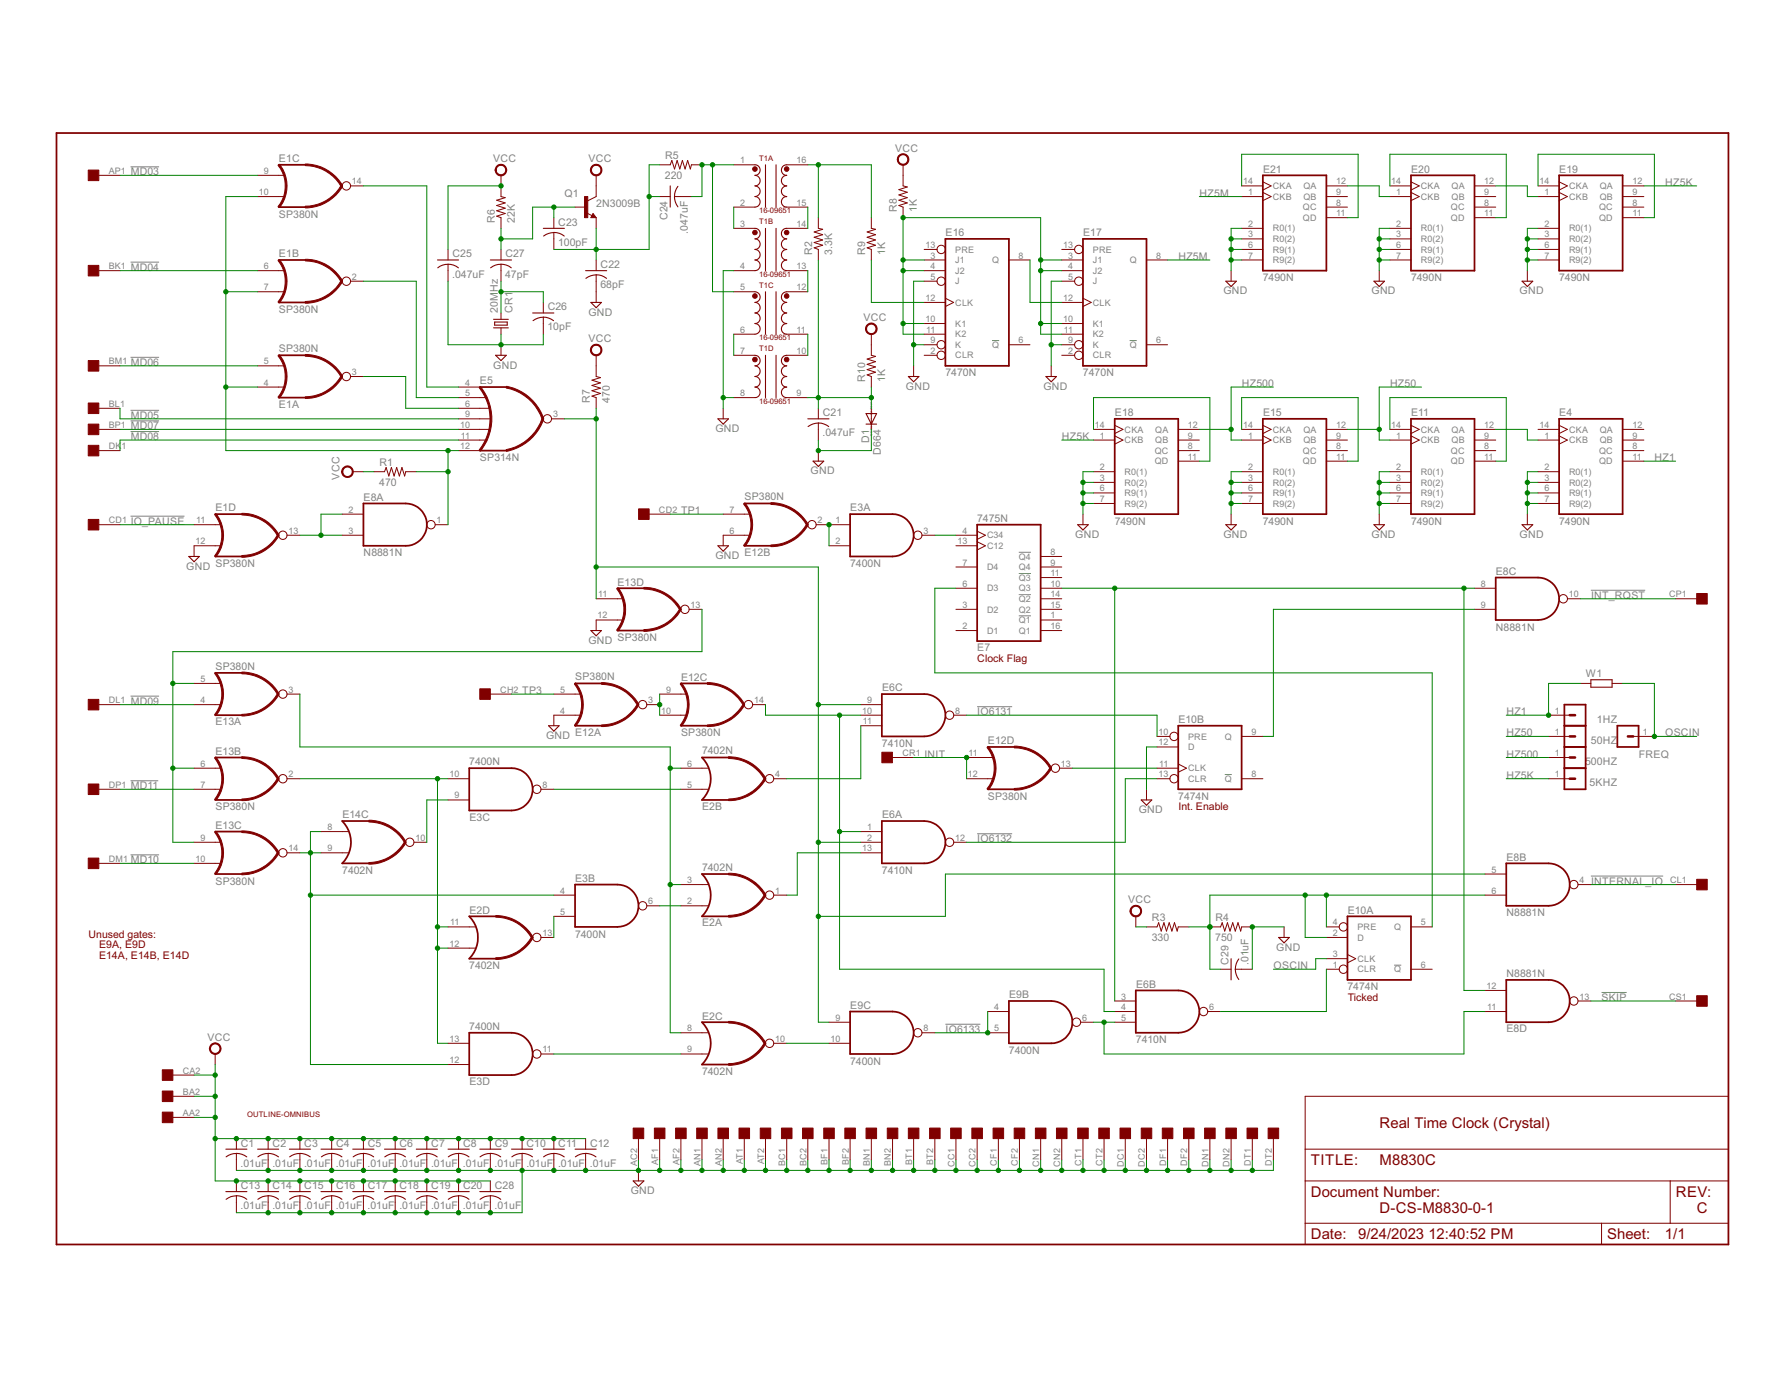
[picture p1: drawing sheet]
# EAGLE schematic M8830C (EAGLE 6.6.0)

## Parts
1HZ  MA01-1  [MA01-1]
5KHZ  MA01-1  [MA01-1]
50HZ  MA01-1  [MA01-1]
500HZ  MA01-1  [MA01-1]
C1  .01uF  C-US050-025X075  [C050-025X075]
C2  .01uF  C-US050-025X075  [C050-025X075]
C3  .01uF  C-US050-025X075  [C050-025X075]
C4  .01uF  C-US050-025X075  [C050-025X075]
C5  .01uF  C-US050-025X075  [C050-025X075]
C6  .01uF  C-US050-025X075  [C050-025X075]
C7  .01uF  C-US050-025X075  [C050-025X075]
C8  .01uF  C-US050-025X075  [C050-025X075]
C9  .01uF  C-US050-025X075  [C050-025X075]
C10  .01uF  C-US050-025X075  [C050-025X075]
C11  .01uF  C-US050-025X075  [C050-025X075]
C12  .01uF  C-US050-025X075  [C050-025X075]
C13  .01uF  C-US050-025X075  [C050-025X075]
C14  .01uF  C-US050-025X075  [C050-025X075]
C15  .01uF  C-US050-025X075  [C050-025X075]
C16  .01uF  C-US050-025X075  [C050-025X075]
C17  .01uF  C-US050-025X075  [C050-025X075]
C18  .01uF  C-US050-025X075  [C050-025X075]
C19  .01uF  C-US050-025X075  [C050-025X075]
C20  .01uF  C-US050-025X075  [C050-025X075]
C21  .047uF  C-US050-025X075  [C050-025X075]
C22  68pF  C-US050-025X075  [C050-025X075]
C23  100pF  C-US050-025X075  [C050-025X075]
C24  .047uF  C-US050-025X075  [C050-025X075]
C25  .047uF  C-US050-025X075  [C050-025X075]
C26  10pF  C-US050-025X075  [C050-025X075]
C27  47pF  C-US050-025X075  [C050-025X075]
C28  .01uF  C-US050-025X075  [C050-025X075]
C29  .01uF  C-US050-025X075  [C050-025X075]
CR1  20MHz  CRYSTALHC49TL-H  [HC49TL-H]
D1  D664  DIODE-DO35-10  [DO35-10]
E1  SP380N  [DIL14]
E2  7402N  [DIL14]
E3  7400N  [DIL14]
E4  7490N  [DIL14]
E5  SP314N  [DIL14]
E6  7410N  [DIL14]
E7  7475N  [DIL16]
E8  N8881N  [DIL14]
E9  7400N  [DIL14]
E10  7474N  74S74N  [DIL14]
E11  7490N  [DIL14]
E12  SP380N  [DIL14]
E13  SP380N  [DIL14]
E14  7402N  [DIL14]
E15  7490N  [DIL14]
E16  7470N  [DIL14]
E17  7470N  [DIL14]
E18  7490N  [DIL14]
E19  7490N  [DIL14]
E20  7490N  [DIL14]
E21  7490N  [DIL14]
EDGE  QUAD  [EDGE-CON8]
FREQ  MA01-1  [MA01-1]
Q1  2N3009B  -NPN-TO5  [TO5]
R1  470  R-US_0207/10  [0207/10]
R2  3.3K  R-US_0207/10  [0207/10]
R3  330  R-US_0207/10  [0207/10]
R4  750  R-US_0207/10  [0207/10]
R5  220  R-US_0207/10  [0207/10]
R6  22K  R-US_0207/10  [0207/10]
R7  470  R-US_0207/10  [0207/10]
R8  1K  R-US_0207/10  [0207/10]
R9  1K  R-US_0207/10  [0207/10]
R10  1K  R-US_0207/10  [0207/10]
T1  16-09651  [DIL16]
U$1  OUTLINE-OMNIBUS  [OMNIBUS]
W1  R-EU_0207/10  [0207/10]

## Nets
!BIOPAUSE: E1.4(A:I0) E1.7(B:I1) E1.10(C:I1) E5.12(I6) E8.1(A:O) R1.2
!DO_CLSK: E6.6(B:O) E10.1(A:CLR)
!INIT: E10.11(B:CLK) E12.13(D:O)
!INT_RQST: E8.10(C:O) EDGE.CP1
!INTERNAL_IO: E8.4(B:O) EDGE.CL1
!IO6131: E6.8(C:O) E10.10(B:PRE)
!IO6132: E6.12(A:O) E10.13(B:CLR)
!IO6133: E9.4(B:I0) E9.5(B:I1) E9.8(C:O)
!IO_PAUSE: E1.11(D:I0) EDGE.CD1
!MAYBE_CLEI: E2.5(B:I0) E3.8(C:O)
!MAYBE_CLSK: E2.9(C:I1) E3.11(D:O)
!MAYBECLDI: E2.2(A:I0) E3.6(B:O)
!MD03: E1.9(C:I0) EDGE.AP1
!MD04: E1.6(B:I0) EDGE.BK1
!MD05: E5.9(I3) EDGE.BL1
!MD06: E1.5(A:I1) EDGE.BM1
!MD07: E5.10(I4) EDGE.BP1
!MD08: E5.11(I5) EDGE.DK1
!MD09: E13.4(A:I0) EDGE.DL1
!MD10: E13.10(C:I1) EDGE.DM1
!MD11: E13.7(B:I1) EDGE.DP1
!MYIOT: E13.5(A:I1) E13.6(B:I0) E13.9(C:I0) E13.13(D:O)
!MYMD10: E3.9(C:I0) E14.10(C:O)
!MYMD11: E2.13(D:O) E3.5(B:I1)
!SKIP: E8.13(D:O) EDGE.CS1
!TP1: E3.1(A:I0) E3.2(A:I1) E12.2(B:O)
!TP3: E12.3(A:O) E12.9(C:I0) E12.10(C:I1)
+3V3: C29.1 E8.6(B:I1) E10.2(A:D) E10.4(A:PRE) R3.2 R4.1
BTP1: E3.3(A:O) E7.4(C34)
BTP3: E6.1(A:I0) E6.4(B:I1) E6.10(C:I1) E12.14(C:O)
CK_FLAG: E6.3(B:I0) E7.10(Q3) E8.8(C:I0) E8.12(D:I1)
CLDI: E2.1(A:O) E6.13(A:I2)
CLIE: E2.4(B:O) E6.11(C:I2)
CLSK: E2.10(C:O) E9.10(C:I1)
GND: C1.2 C2.2 C3.2 C4.2 C5.2 C6.2 C7.2 C8.2 C9.2 C10.2 C11.2 C12.2 C13.2 C14.2 C15.2 C16.2 C17.2 C18.2 C19.2 C20.2 C21.2 C22.2 C25.2 C26.2 C28.2 C29.2 CR1.1 D1.C E1.12(D:I1) E4.2(R0(1)) E4.3(R0(2)) E4.6(R9(1)) E4.7(R9(2)) E10.12(B:D) E11.2(R0(1)) E11.3(R0(2)) E11.6(R9(1)) E11.7(R9(2)) E12.4(A:I0) E12.6(B:I0) E13.12(D:I1) E15.2(R0(1)) E15.3(R0(2)) E15.6(R9(1)) E15.7(R9(2)) E16.5(J) E16.9(K) E17.5(J) E17.9(K) E18.2(R0(1)) E18.3(R0(2)) E18.6(R9(1)) E18.7(R9(2)) E19.2(R0(1)) E19.3(R0(2)) E19.6(R9(1)) E19.7(R9(2)) E20.2(R0(1)) E20.3(R0(2)) E20.6(R9(1)) E20.7(R9(2)) E21.2(R0(1)) E21.3(R0(2)) E21.6(R9(1)) E21.7(R9(2)) EDGE.AC2 EDGE.AF1 EDGE.AF2 EDGE.AN1 EDGE.AN2 EDGE.AT1 EDGE.AT2 EDGE.BC1 EDGE.BC2 EDGE.BF1 EDGE.BF2 EDGE.BN1 EDGE.BN2 EDGE.BT1 EDGE.BT2 EDGE.CC1 EDGE.CC2 EDGE.CF1 EDGE.CF2 EDGE.CN1 EDGE.CN2 EDGE.CT1 EDGE.CT2 EDGE.DC1 EDGE.DC2 EDGE.DF1 EDGE.DF2 EDGE.DN1 EDGE.DN2 EDGE.DT1 EDGE.DT2 R4.2 T1.4 T1.8
HZ1: 1HZ.1 E4.11(QD) W1.1
HZ5: E4.1(CKB) E11.12(QA)
HZ5K: 5KHZ.1 E18.1(CKB) E19.12(QA)
HZ5M: E17.8(Q) E21.1(CKB)
HZ10M: E16.8(Q) E17.12(CLK)
HZ50: 50HZ.1 E11.1(CKB) E15.12(QA)
HZ50K: E19.1(CKB) E20.12(QA)
HZ500: 500HZ.1 E15.1(CKB) E18.12(QA)
HZ500K: E20.1(CKB) E21.12(QA)
INIT: E12.11(D:I0) E12.12(D:I1) EDGE.CR1
IO6133: E6.5(B:I2) E8.11(D:I0) E9.6(B:O)
IO_PAUSE: E1.13(D:O) E8.2(A:I0) E8.3(A:I1)
IOPMD03: E1.14(C:O) E5.4(I0)
IOPMD04: E1.2(B:O) E5.5(I1)
IOPMD06: E1.3(A:O) E5.6(I2)
IRQ_ENABLE: E8.9(C:I1) E10.9(B:Q)
MYIOT: E5.3(O) E6.2(A:I1) E6.9(C:I0) E8.5(B:I0) E9.9(C:I0) E13.11(D:I0) R7.1
MYMD09: E2.3(A:I1) E2.6(B:I1) E2.8(C:I0) E13.3(A:O)
MYMD10: E3.4(B:I0) E3.12(D:I0) E13.14(C:O) E14.8(C:I0) E14.9(C:I1)
MYMD11: E2.11(D:I0) E2.12(D:I1) E3.10(C:I1) E3.13(D:I1) E13.2(B:O)
N$4: T1.2 T1.3
N$5: T1.14 T1.15
N$7: E11.11(QD) E11.14(CKA)
N$8: E15.11(QD) E15.14(CKA)
N$9: E18.11(QD) E18.14(CKA)
N$10: E19.11(QD) E19.14(CKA)
N$11: E20.11(QD) E20.14(CKA)
N$12: E21.11(QD) E21.14(CKA)
N$13: E16.3(J1) E16.4(J2) E16.10(K1) E16.11(K2) E17.3(J1) E17.4(J2) E17.10(K1) E17.11(K2) R8.1
N$14: T1.12 T1.13
N$15: R2.2 R9.2 T1.16
N$16: T1.6 T1.7
N$17: T1.10 T1.11
N$18: C21.1 D1.A R2.1 R10.1 T1.9
N$19: E16.12(CLK) R9.1
N$20: C23.1 C27.1 Q1.2(B) R6.1
N$21: C26.1 C27.2 CR1.2
N$22: C22.1 C23.2 C24.1 Q1.1(E) R5.1
N$23: C24.2 R5.2 T1.1 T1.5
OSCIN: E10.3(A:CLK) FREQ.1 W1.2
TICKED: E7.6(D3) E10.5(A:Q)
TP1: E12.7(B:I1) EDGE.CD2
TP3: E12.5(A:I1) EDGE.CH2
VCC: C1.1 C2.1 C3.1 C4.1 C5.1 C6.1 C7.1 C8.1 C9.1 C10.1 C11.1 C12.1 C13.1 C14.1 C15.1 C16.1 C17.1 C18.1 C19.1 C20.1 C25.1 C28.1 EDGE.AA2 EDGE.BA2 EDGE.CA2 Q1.3(C) R1.1 R3.1 R6.2 R7.2 R8.2 R10.2
Unconnected: E4.8(QC) E4.9(QB) E4.12(QA) E4.14(CKA) E7.1(!Q1) E7.2(D1) E7.3(D2) E7.7(D4) E7.8(!Q4) E7.9(Q4) E7.11(!Q3) E7.13(C12) E7.14(!Q2) E7.15(Q2) E7.16(Q1) E9.1(A:I0) E9.2(A:I1) E9.3(A:O) E9.11(D:O) E9.12(D:I0) E9.13(D:I1) E10.6(A:!Q) E10.8(B:!Q) E11.8(QC) E11.9(QB) E14.1(A:O) E14.2(A:I0) E14.3(A:I1) E14.4(B:O) E14.5(B:I0) E14.6(B:I1) E14.11(D:I0) E14.12(D:I1) E14.13(D:O) E15.8(QC) E15.9(QB) E16.2(CLR) E16.6(!Q) E16.13(PRE) E17.2(CLR) E17.6(!Q) E17.13(PRE) E18.8(QC) E18.9(QB) E19.8(QC) E19.9(QB) E20.8(QC) E20.9(QB) E21.8(QC) E21.9(QB) EDGE.AA1 EDGE.AB1 EDGE.AB2 EDGE.AC1 EDGE.AD1 EDGE.AD2 EDGE.AE1 EDGE.AE2 EDGE.AH1 EDGE.AH2 EDGE.AJ1 EDGE.AJ2 EDGE.AK1 EDGE.AK2 EDGE.AL1 EDGE.AL2 EDGE.AM1 EDGE.AM2 EDGE.AP2 EDGE.AR1 EDGE.AR2 EDGE.AS1 EDGE.AS2 EDGE.AU1 EDGE.AU2 EDGE.AV1 EDGE.AV2 EDGE.BA1 EDGE.BB1 EDGE.BB2 EDGE.BD1 EDGE.BD2 EDGE.BE1 EDGE.BE2 EDGE.BH1 EDGE.BH2 EDGE.BJ1 EDGE.BJ2 EDGE.BK2 EDGE.BL2 EDGE.BM2 EDGE.BP2 EDGE.BR1 EDGE.BR2 EDGE.BS1 EDGE.BS2 EDGE.BU1 EDGE.BU2 EDGE.BV1 EDGE.BV2 EDGE.CA1 EDGE.CB1 EDGE.CB2 EDGE.CE1 EDGE.CE2 EDGE.CH1 EDGE.CJ1 EDGE.CJ2 EDGE.CK1 EDGE.CK2 EDGE.CL2 EDGE.CM1 EDGE.CM2 EDGE.CP2 EDGE.CR2 EDGE.CS2 EDGE.CU1 EDGE.CU2 EDGE.CV1 EDGE.CV2 EDGE.DA1 EDGE.DA2 EDGE.DB1 EDGE.DB2 EDGE.DD1 EDGE.DD2 EDGE.DE1 EDGE.DE2 EDGE.DH1 EDGE.DH2 EDGE.DJ1 EDGE.DJ2 EDGE.DK2 EDGE.DL2 EDGE.DM2 EDGE.DP2 EDGE.DR1 EDGE.DR2 EDGE.DS1 EDGE.DS2 EDGE.DU1 EDGE.DU2 EDGE.DV1 EDGE.DV2

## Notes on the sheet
- Clock Flag
- Int. Enable
- Unused gates:
- E9A, E9D
- E14A, E14B, E14D
- Ticked
- Real Time Clock (Crystal)
- D-CS-M8830-0-1 | C

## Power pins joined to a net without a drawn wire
GND: E1.1(P:GND) E2.7(P:GND) E3.7(P:GND) E4.10(GND) E5.1(GND) E6.7(P:GND) E7.12(GND) E8.7(P:GND) E9.7(P:GND) E10.7(P:GND) E11.10(GND) E12.1(P:GND) E13.1(P:GND) E14.7(P:GND) E15.10(GND) E16.7(GND) E17.7(GND) E18.10(GND) E19.10(GND) E20.10(GND) E21.10(GND)
VCC: E1.8(P:VCC) E2.14(P:VCC) E3.14(P:VCC) E4.5(VCC) E5.8(VCC) E6.14(P:VCC) E7.5(VCC) E8.14(P:VCC) E9.14(P:VCC) E10.14(P:VCC) E11.5(VCC) E12.8(P:VCC) E13.8(P:VCC) E14.14(P:VCC) E15.5(VCC) E16.14(VCC) E17.14(VCC) E18.5(VCC) E19.5(VCC) E20.5(VCC) E21.5(VCC)
